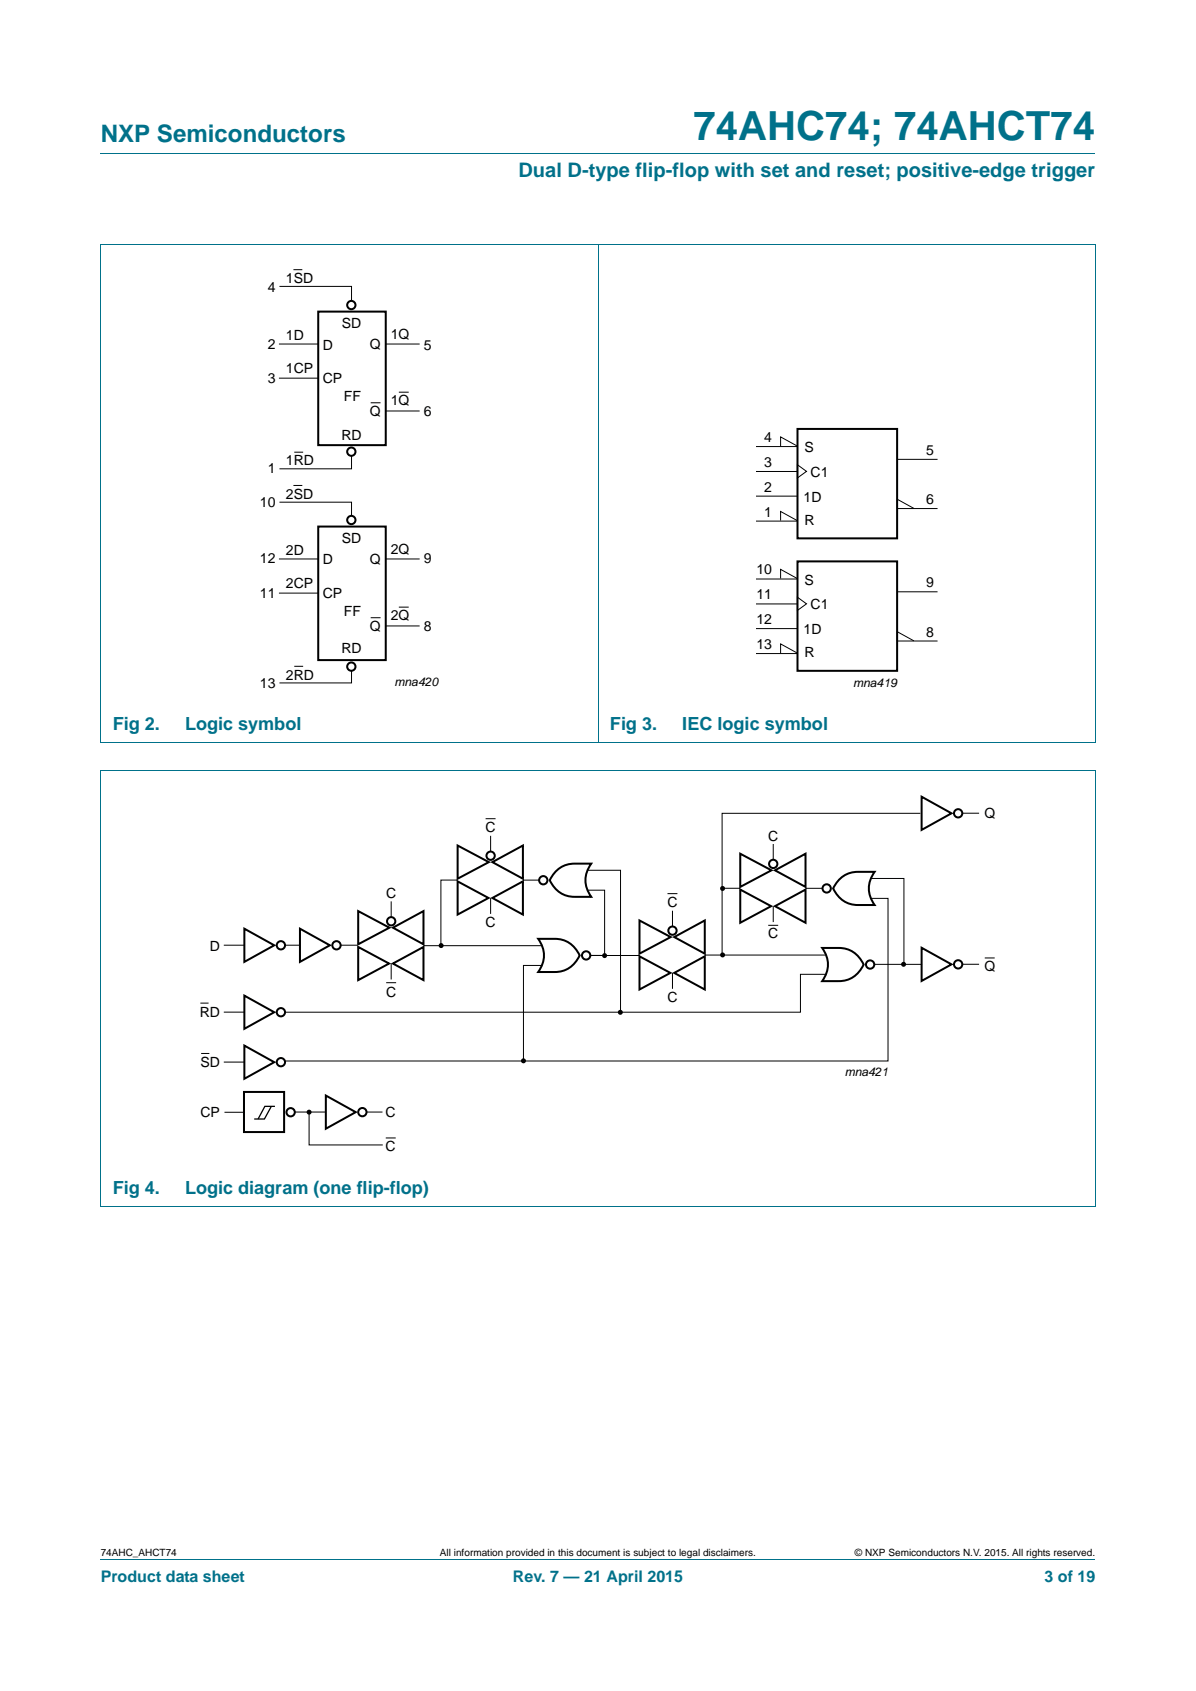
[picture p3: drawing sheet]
<svg xmlns="http://www.w3.org/2000/svg" width="210mm" height="297mm" viewBox="0 0 210 297" stroke-linecap="round" stroke-linejoin="round" font-family="sans-serif">
<path d="M17.7 27h174.6M17.6 42.9h174.7M17.7 42.9v87.4M105 42.8v87.6M192.3 42.9v87.4M17.6 130.4h174.7M17.6 135.3h174.7M17.7 135.3v76.5M192.3 135.3v76.5M17.6 211.8h174.7M17.7 273.9h174.6" fill="none" stroke="#00718a" stroke-width=".18"/>
<g fill="none" stroke="#000" stroke-width=".35">
<path d="M55.9 54.7h11.8v23.5h-11.8zM140 75.3h17.5v19.3h-17.5zM55.9 92.5h11.8v23.5h-11.8zM140 98.6h17.5v19.2h-17.5zM161.8 140l5.3 2.9-5.3 2.9zM80.3 154.8l5.5 2.9-5.5 3zM80.3 148.5l5.5 2.9-5.5 3zM86.4 157.7l5.4-2.9v5.9zM86.4 151.4l5.4-2.9v5.9zM97.8 152.8a4.4 4.4 0 0 1 3.1-1.1h2.9a4.7 4.7 0 0 0 0 5.8 9.4 9.4 0 0 1-4.9-.4 5 5 0 0 1-2.4-2.5l.4-.7zM130 156.3l5.4 2.9-5.4 2.9zM130 150l5.4 2.9-5.4 2.9z"/>
<path d="M136.1 159.2l5.3-2.9v5.8zM136.1 152.9l5.3-2.9v5.8zM147.6 154.3a4.4 4.4 0 0 1 3-1.2h3a4.7 4.7 0 0 0 0 5.9 9.4 9.4 0 0 1-4.9-.4 5 5 0 0 1-2.4-2.5l.8-1.3zM42.9 174.9l5.3 2.9-5.3 2.9zM42.9 163.1l5.3 2.9-5.3 3zM52.7 163.1l5.2 2.9-5.2 3zM62.9 166.3l5.4 3-5.4 2.9zM62.9 160l5.5 3-5.5 2.9zM69 169.3l5.3-3v5.9zM69 163l5.3-3v5.9zM94.5 164.9a9.4 9.4 0 0 1 4.9 .4 5 5 0 0 1 2.4 2.5 4.7 4.7 0 0 1-4.4 2.9h-2.9a4.7 4.7 0 0 0 0-5.8zM112.3 168l5.4 2.9-5.4 2.9z"/>
<path d="M112.3 161.7l5.5 2.9-5.5 2.9zM118.4 170.9l5.3-2.9v5.8zM118.4 164.6l5.3-2.9v5.8zM144.3 166.5a9.4 9.4 0 0 1 4.9 .4 5 5 0 0 1 2.4 2.5 4.7 4.7 0 0 1-4.3 2.9h-3a4.7 4.7 0 0 0 0-5.8zM161.8 166.5l5.3 2.9-5.3 2.9zM42.8 191.8h7.1v7.1h-7.1zM42.9 183.7l5.3 2.9-5.3 2.9zM57.2 192.4l5.3 3-5.3 2.9z"/>
<circle cx="61.7" cy="53.6" r=".73"/>
<circle cx="61.7" cy="79.3" r=".73"/>
<circle cx="61.7" cy="91.3" r=".73"/>
<circle cx="61.7" cy="117.1" r=".73"/>
<circle cx="86.1" cy="150.3" r=".73"/>
<circle cx="95.4" cy="154.6" r=".73"/>
<circle cx="135.8" cy="151.8" r=".73"/>
<circle cx="145.1" cy="156.1" r=".73"/>
<circle cx="168.2" cy="142.9" r=".73"/>
<circle cx="49.3" cy="166" r=".73"/>
<circle cx="49.3" cy="177.8" r=".73"/>
<circle cx="59.1" cy="166" r=".73"/>
<circle cx="68.7" cy="161.8" r=".73"/>
<circle cx="102.9" cy="167.8" r=".73"/>
<circle cx="118.1" cy="163.5" r=".73"/>
<circle cx="152.8" cy="169.4" r=".73"/>
<circle cx="168.2" cy="169.4" r=".73"/>
<circle cx="49.3" cy="186.6" r=".73"/>
<circle cx="51" cy="195.4" r=".73"/>
<circle cx="63.6" cy="195.4" r=".73"/>
</g>
<g fill="none" stroke="#000" stroke-width=".18">
<path d="M49.1 50.3h12.6v2.6M51.5 47.4h1.6M49 60.4h6.9M49 66.4h6.9M51.7 79.4h1.5M65.1 70.8h1.7M67.8 60.4h5.9M67.8 72.2h5.9M70 68.9h1.8M132.7 78.4h7.3M137 78.4v-1.7l3 1.7M49 98.2h6.9"/>
<path d="M49.1 88.2h12.6v2.4M51.5 85.3h1.6M61.7 80.1v2.3h-12.6M67.8 98.2h5.9M132.7 82.8h7.3M132.7 87.2h7.3M132.7 91.5h7.3M137 91.4v-1.6l3 1.6M140 81.6l1.6 1.2-1.6 1.2zM157.5 80.7h7.1M160.5 89.3l-3-1.6v1.6h7.1M49 104.2h6.9"/>
<path d="M51.7 117h1.5M61.7 117.8v2.2h-12.6M65.1 108.5h1.7M67.8 110h5.9M70 106.6h1.8M132.7 106.1h7.3M132.7 110.4h7.3M132.7 101.7h7.3M132.7 114.8h7.3M137 101.6v-1.6l3 1.6M137 114.7v-1.6l3 1.6M140 104.9l1.6 1.2-1.6 1.1z"/>
<path d="M157.5 104h7.1M160.5 112.6l-3-1.6v1.6h7.1M68.7 158.3v2.8M80.4 154.6h-3v11.4M85.3 143.8h1.7M86.1 146.8v2.8M86.1 157.8v2.7M91.8 154.6h2.9M103.2 152.9h5.7v24.8M103.2 156.4h3v11.5M117.2 157h1.7M118.1 160v2.8"/>
<path d="M127 156h3M135.8 148.3v2.7M135.8 159.2v2.8M141.4 156h3M152.9 154.3h5.8v15.1M152.9 157.8h3v28.6h-105.8M161.6 142.9h-34.8v24.9M169 142.8h2.9M35.2 176.2h1.4M39.3 177.8h3.6M39.3 166h3.6M50 166h2.7"/>
<path d="M59.8 166h2.9M67.8 172.6h1.7M68.7 169.3v2.8M74.3 166.1h20.8M95.1 169.6h-3.2v17M103.6 167.8h8.7M118.1 170.9v2.8M123.7 167.8h21.2M134.9 162.5h1.7M145 171.1h-4.5v6.7h-90.5M153.5 169.4h8.4M169 169.4h2.9"/>
<path d="M172.9 168.3h1.7M35.3 185.1h1.5M39.3 186.6h3.6M39.4 195.4h3.4M51.8 195.3h5.4M54.3 195.4v5.7h12.9M64.4 195.3h2.8M67.7 199.9h1.8"/>
</g>
<g fill="#000">
<circle cx="126.9" cy="156.1" r=".44"/>
<circle cx="77.4" cy="166.1" r=".44"/>
<circle cx="106.1" cy="167.9" r=".44"/>
<circle cx="108.9" cy="177.8" r=".44"/>
<circle cx="126.9" cy="167.7" r=".44"/>
<circle cx="158.6" cy="169.4" r=".44"/>
<circle cx="54.3" cy="195.4" r=".44"/>
<circle cx="91.9" cy="186.3" r=".44"/>
</g>
<path d="M47.6 194.3l-1.2 2.3h-1.8M48.3 194.3h-1.8l-1.2 2.3" fill="none" stroke="#000" stroke-width=".23"/>
<text font-size="7" fill="#00718a" x="121.8" y="24.6">74AHC74; 74AHCT74</text>
<text font-size="4.2" fill="#00718a" x="17.7" y="24.9">NXP Semiconductors</text>
<text font-size="3.5" fill="#00718a" x="91" y="31.1">Dual D-type flip-flop with set and reset; positive-edge trigger</text>
<g font-size="3.2" fill="#00718a">
<text x="19.8" y="128.2">Fig 2.</text>
<text x="32.5" y="128.2">Logic symbol</text>
<text x="107.1" y="128.2">Fig 3.</text>
<text x="119.8" y="128.2">IEC logic symbol</text>
<text x="19.8" y="209.7">Fig 4.</text>
<text x="32.5" y="209.7">Logic diagram (one flip-flop)</text>
</g>
<g font-size="2.8" fill="#00718a">
<text x="17.7" y="277.9">Product data sheet</text>
<text x="90.1" y="277.9">Rev. 7 — 21 April 2015</text>
<text x="183.4" y="277.9">3 of 19</text>
</g>
<g font-size="2.5">
<text x="47" y="51.2">4</text>
<text x="50.2" y="49.7">1SD</text>
<text x="50.2" y="59.8">1D</text>
<text x="60" y="57.7">SD</text>
<text x="68.6" y="59.5">1Q</text>
<text x="47" y="61.3">2</text>
<text x="50.2" y="65.5">1CP</text>
<text x="56.7" y="61.4">D</text>
<text x="64.9" y="61.4">Q</text>
<text x="74.4" y="61.4">5</text>
<text x="47" y="67.3">3</text>
<text x="56.7" y="67.3">CP</text>
<text x="60.4" y="70.4">FF</text>
<text x="68.6" y="71.2">1Q</text>
<text x="59.9" y="77.2">RD</text>
<text x="64.9" y="73.1">Q</text>
<text x="74.4" y="73">6</text>
<text x="134.2" y="77.6">4</text>
<text x="47" y="83.1">1</text>
<text x="50.2" y="81.8">1RD</text>
<text x="134.2" y="82">3</text>
<text x="141.2" y="79.4">S</text>
<text x="142.3" y="83.7">C1</text>
<text x="162.6" y="79.8">5</text>
<text x="45.6" y="89.1">10</text>
<text x="50.2" y="87.6">2SD</text>
<text x="134.2" y="86.4">2</text>
<text x="141.1" y="88.2">1D</text>
<text x="162.6" y="88.6">6</text>
<text x="60" y="95.4">SD</text>
<text x="134.2" y="90.7">1</text>
<text x="141.2" y="92.2">R</text>
<text x="45.6" y="99">12</text>
<text x="50.2" y="97.5">2D</text>
<text x="56.7" y="99.2">D</text>
<text x="64.9" y="99.1">Q</text>
<text x="68.6" y="97.3">2Q</text>
<text x="74.4" y="98.9">9</text>
<text x="132.8" y="100.9">10</text>
<text x="45.6" y="105.1">11</text>
<text x="50.2" y="103.3">2CP</text>
<text x="56.7" y="105">CP</text>
<text x="132.8" y="105.3">11</text>
<text x="141.2" y="102.7">S</text>
<text x="142.3" y="107">C1</text>
<text x="162.6" y="103.1">9</text>
<text x="60.4" y="108.1">FF</text>
<text x="64.9" y="110.8">Q</text>
<text x="68.6" y="109">2Q</text>
<text x="74.4" y="110.8">8</text>
<text x="132.8" y="109.6">12</text>
<text x="132.8" y="114">13</text>
<text x="141.1" y="111.4">1D</text>
<text x="162.6" y="111.8">8</text>
<text x="50.2" y="119.4">2RD</text>
<text x="59.9" y="114.8">RD</text>
<text x="141.2" y="115.5">R</text>
<text x="45.6" y="120.9">13</text>
<text x="172.8" y="143.8">Q</text>
<text x="85.2" y="146.2">C</text>
<text x="134.9" y="147.7">C</text>
<text x="67.8" y="157.8">C</text>
<text x="117.2" y="159.4">C</text>
<text x="36.8" y="167">D</text>
<text x="85.2" y="162.9">C</text>
<text x="134.9" y="164.8">C</text>
<text x="172.8" y="170.6">Q</text>
<text x="35.1" y="178.6">RD</text>
<text x="67.8" y="175.1">C</text>
<text x="117.2" y="176.1">C</text>
<text x="35.2" y="187.4">SD</text>
<text x="35.2" y="196.2">CP</text>
<text x="67.7" y="196.2">C</text>
<text x="67.7" y="202.2">C</text>
</g>
<g font-size="2.1">
<text x="69.3" y="120.6">mna420</text>
<text x="149.8" y="120.7">mna419</text>
<text x="148.3" y="189">mna421</text>
</g>
<g font-size="1.8">
<text x="17.7" y="273.3">74AHC_AHCT74</text>
<text x="77.2" y="273.3">All information provided in this document is subject to legal disclaimers.</text>
<text x="150.1" y="273.3">© NXP Semiconductors N.V. 2015. All rights reserved.</text>
</g>
</svg>
